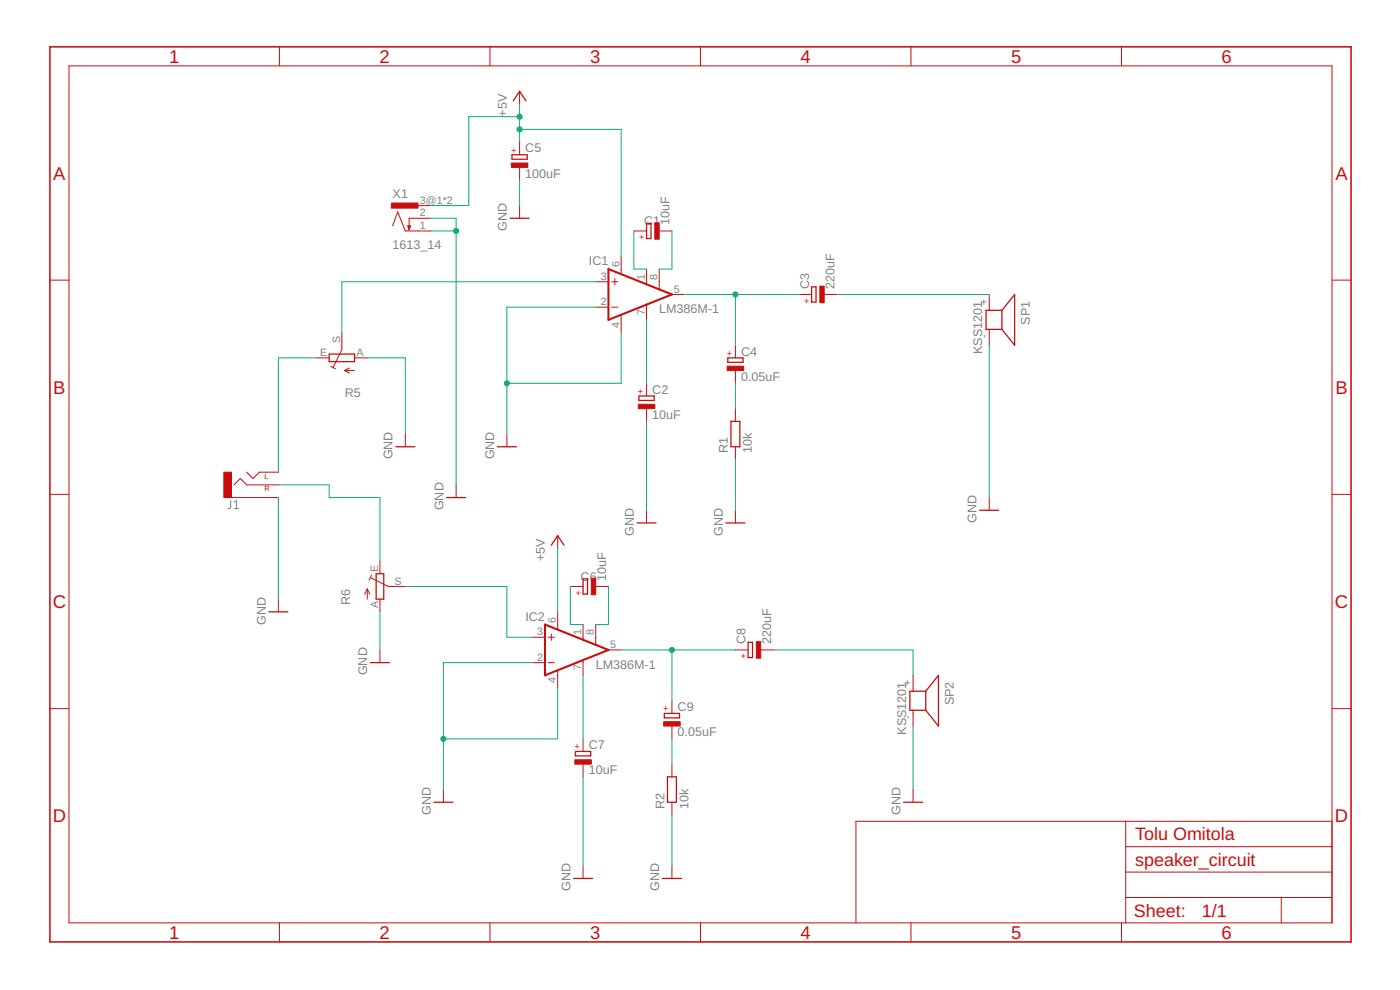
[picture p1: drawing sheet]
<svg xmlns="http://www.w3.org/2000/svg" width="420mm" height="297mm" viewBox="0 0 420 297" stroke-linecap="round" stroke-linejoin="round" font-family="sans-serif">
<path d="M69.2 150.2v2l-.2 .3-.6 .1M70.3 152.6h1.3M70.3 150.7l.7-.5v2.4" fill="none" stroke="#808080" stroke-width=".3"/>
<g fill="none" stroke="#c90d0c" stroke-width=".3">
<path d="M20.7 19.8h379.1v257.1h-379.1zM83.9 14.1v5.7M147 14.1v5.7M210.2 14.1v5.7M273.4 14.1v5.7M336.6 14.1v5.7M155.9 27.4v3.8M155.9 42.6v3.8M155.9 50.2v3.9M117.8 67.8l1.6-4.2 2.2 5.7h7.7M125.5 61.7h3.8M129.3 65.5h-6.5v3.4"/>
<path d="M155.9 61.7v3.8M186.4 76.9v5.2M190.2 69.3h3.8M197.8 69.3h3.9M15 84.1h5.7M102.6 99.8v5.1l-2.6 5.3M178.8 84.5h3.8M178.8 92.2h3.8M183.6 84.5h1.9M183.6 92.2h1.9M184.5 83.6v1.9M186.4 94.6v5.2"/>
<path d="M194 80.7v4.6M194 91.4v4.6M197.8 80.7v6.1M201.7 88.3h3.8M239.8 88.3h3.8M247.4 88.3h3.8M296.9 88.3v4.8M296.9 98.8v4.8M399.8 84.1h5.7M95 107.4h3.8M99.3 109.9l1.4 .7M103.4 111.2h3"/>
<path d="M103.4 111.2l1.5 .8M104.9 110.4l-1.5 .8M106.4 107.4h3.8M194 115v3.8M220.7 103.6v3.8M220.7 111.2v3.8M121.6 130.2v3.8M152.1 130.2v3.8M194 122.6v3.8M220.7 122.6v3.8M220.7 134v3.9M15 148.3h5.7"/>
<path d="M68.3 149.3h15.2M70.2 145.5l1.9-1.9 1.9 1.9h9.5M74 141.7l1.9 1.9 1.9-1.9h5.7M136.9 145.5v3.8M194 153.1v3.8M220.7 153.1v3.8M296.9 149.3v3.8M399.8 148.3h5.7M83.5 179.8v3.8M110.2 176.7v3.1M110.2 176.7l-.7 1.5M110.2 176.7l.8 1.5"/>
<path d="M111.2 173.3l5.3 2.7h5.1M111.5 172.6l-.7 1.4M114 168.3v3.8M114 179.8v3.8M167.4 160.7v3.8M171.2 176h3.8M178.8 176h3.8M114 195v3.8M159.7 191.2h3.9M159.7 198.8h3.9M164.5 191.2h1.9M164.5 198.8h1.9"/>
<path d="M165.5 190.2v2M167.4 183.6v5.2M175 187.4v4.6M175 198.1v4.5M178.8 187.4v6.1M182.6 195h3.8M220.7 195h3.8M228.3 195h3.8M15 212.6h5.7M167.4 201.2v5.2M201.7 210.2v3.9M201.7 217.9v3.8"/>
<path d="M274 202.6v4.8M274 213.1v4.8M399.8 212.6h5.7M133.1 236.9v3.8M175 221.7v3.8M175 229.3v3.8M201.7 229.3v3.8M274 236.9v3.8M175 259.8v3.8M201.7 240.7v3.8M201.7 259.8v3.8M337.8 246.4v30.5"/>
<path d="M337.8 254h62M399.8 246.4h-142.9v30.5M83.9 276.9v5.7M147 276.9v5.7M210.2 276.9v5.7M273.4 276.9v5.7M336.6 276.9v5.7M337.8 269.3h62M337.8 261.7h62M384.5 269.3v7.6"/>
</g>
<g fill="none" stroke="#c90d0c" stroke-width=".38">
<path d="M154 30.2l1.9-2.8 1.9 2.8M153.6 46.4h4.6v1.4h-4.6zM122.4 67.8h.8l-.4 1.1zM153.1 65.5h5.7M194 67h1.4v4.6h-1.4zM243.6 86.1h1.3v4.5h-1.3zM300.7 93.1h-4.8v5.7h4.8M300.7 93.1v5.7M300.7 93.1l3.8-4.8v15.3l-3.8-4.8M98.8 106.2h7.6v2.3h-7.6zM191.7 118.8h4.6v1.3h-4.6zM218.4 107.4h4.6v1.3h-4.6z"/>
<path d="M118.8 134h5.7M149.3 134h5.7M219.4 126.4h2.6v7.6h-2.6zM134 149.3h5.7M191.2 156.9h5.7M217.8 156.9h5.8M294 153.1h5.7M112.9 172.1h2.3v7.7h-2.3zM165.5 163.6l1.9-2.9 1.9 2.9M175 173.7h1.3v4.5h-1.3zM80.7 183.6h5.7M111.2 198.8h5.7"/>
<path d="M224.5 192.7h1.3v4.6h-1.3zM199.4 214.1h4.5v1.3h-4.5zM277.8 207.4h-4.7v5.7h4.7M277.8 207.4v5.7M277.8 207.4l3.8-4.8v15.3l-3.8-4.8M172.7 225.5h4.6v1.3h-4.6zM200.3 233.1h2.7v7.6h-2.7zM130.2 240.7h5.7M271.2 240.7h5.7M172.1 263.6h5.7M198.8 263.6h5.7"/>
</g>
<g fill="#c90d0c" stroke="#c90d0c" stroke-width=".3">
<path d="M117.5 60.9h8v1.5h-8z"/>
<path d="M196.5 66.8h1.3v5h-1.3z"/>
<path d="M191.6 121.3h4.9v1.3h-4.9z"/>
<path d="M246 85.9h1.4v4.9h-1.4z"/>
<path d="M218.2 109.9h5v1.3h-5z"/>
<path d="M153.5 48.9h4.9v1.3h-4.9z"/>
<path d="M177.5 173.5h1.3v4.9h-1.3z"/>
<path d="M172.5 228h5v1.3h-5z"/>
<path d="M227 192.5h1.3v5h-1.3z"/>
<path d="M199.2 216.5h4.9v1.3h-4.9z"/>
<path d="M67.2 141.7h2.3v7.6h-2.3z"/>
</g>
<path d="M182.6 80.7l19.1 7.6-19.1 7.7zM163.6 187.4l19 7.6-19 7.6z" fill="none" stroke="#c90d0c" stroke-width=".61"/>
<path d="M15 14.1h390.5v268.5h-390.5z" fill="none" stroke="#c90d0c" stroke-width=".47"/>
<g fill="none" stroke="#0dab76" stroke-width=".3">
<path d="M155.9 31.2v11.4M155.9 38.8h30.5v38.1M155.9 35h-15.2v26.7h-11.4M155.9 54.1v7.6M129.3 69.3h7.6M129.3 65.5h7.6v80M190.2 69.3v11.4h3.8M201.7 69.3v11.4h-3.9M178.8 92.2h-26.7v38M178.8 84.5h-76.2v15.3M186.4 99.8v15.2h-34.3M194 96v19"/>
<path d="M205.5 88.3h34.3M220.7 88.3v15.3M251.2 88.3h45.7M95 107.4h-11.5v34.3M110.2 107.4h11.4v22.8M220.7 115v7.6M296.9 103.6v45.7M194 126.4v26.7M220.7 137.9v15.2M83.5 149.3v30.5M83.5 145.5h15.3v3.8h15.2v19M121.6 176h30.5v15.2h7.6"/>
<path d="M167.4 164.5v19.1M171.2 176v11.4h3.8M182.6 176v11.4h-3.8M114 183.6v11.4M159.7 198.8h-26.6v38.1M186.4 195h34.3M201.7 195v15.2M232.1 195h41.9v7.6M167.4 206.4v15.3h-34.3M175 202.6v19.1M274 217.9v19M175 233.1v26.7"/>
<path d="M201.7 221.7v7.6M201.7 244.5v15.3"/>
</g>
<g fill="#0dab76" stroke="#0dab76" stroke-width=".3">
<circle cx="220.7" cy="88.3" r=".76"/>
<circle cx="136.9" cy="69.3" r=".76"/>
<circle cx="152.1" cy="115" r=".76"/>
<circle cx="133.1" cy="221.7" r=".76"/>
<circle cx="201.7" cy="195" r=".76"/>
<circle cx="155.9" cy="35" r=".76"/>
<circle cx="155.9" cy="38.8" r=".76"/>
</g>
<g font-size="5.5" fill="#c90d0c">
<text x="50.8" y="18.9">1</text>
<text x="113.9" y="18.9">2</text>
<text x="177.1" y="18.9">3</text>
<text x="240.3" y="18.9">4</text>
<text x="303.5" y="18.9">5</text>
<text x="366.6" y="18.9">6</text>
<text x="16" y="53.9">A</text>
<text x="400.8" y="53.9">A</text>
<text x="16" y="118.1">B</text>
<text x="400.8" y="118.1">B</text>
<text x="15.9" y="182.4">C</text>
<text x="400.6" y="182.4">C</text>
<text x="15.9" y="246.7">D</text>
<text x="400.6" y="246.7">D</text>
<text x="50.8" y="281.7">1</text>
<text x="113.9" y="281.7">2</text>
<text x="177.1" y="281.7">3</text>
<text x="240.3" y="281.7">4</text>
<text x="303.5" y="281.7">5</text>
<text x="366.6" y="281.7">6</text>
</g>
<g font-size="5.4" fill="#c90d0c">
<text x="340.7" y="252.1">Tolu Omitola</text>
<text x="340.7" y="259.8">speaker_circuit</text>
<text x="340.3" y="275.2">Sheet:</text>
<text x="360.7" y="275">1/1</text>
</g>
<g font-size="3.8" fill="#808080">
<text x="152.1" y="35" transform="rotate(-90 152.1 35)">+5V</text>
<text x="157.7" y="45.7">C5</text>
<text x="157.7" y="53.3">100uF</text>
<text x="117.8" y="59.4">X1</text>
<text x="152.1" y="69.3" transform="rotate(-90 152.1 69.3)">GND</text>
<text x="193.3" y="67.6">C</text>
<text x="196" y="67.6">1</text>
<text x="200.9" y="67.6" transform="rotate(-90 200.9 67.6)">10uF</text>
<text x="117.8" y="74.6">1613_14</text>
<text x="176.7" y="79.6">IC1</text>
<text x="242.8" y="86.6" transform="rotate(-90 242.8 86.6)">C3</text>
<text x="250.5" y="86.6" transform="rotate(-90 250.5 86.6)">220uF</text>
<text x="197.8" y="94.1">LM386M-1</text>
<text x="309.1" y="97.4" transform="rotate(-90 309.1 97.4)">SP1</text>
<text x="222.4" y="106.7">C4</text>
<text x="294.8" y="106.2" transform="rotate(-90 294.8 106.2)">KSS1201</text>
<text x="103.5" y="119">R5</text>
<text x="195.7" y="118.1">C2</text>
<text x="222.4" y="114.3">0.05uF</text>
<text x="195.7" y="125.7">10uF</text>
<text x="117.8" y="137.9" transform="rotate(-90 117.8 137.9)">GND</text>
<text x="148.3" y="137.9" transform="rotate(-90 148.3 137.9)">GND</text>
<text x="218.5" y="136" transform="rotate(-90 218.5 136)">R1</text>
<text x="225.7" y="136" transform="rotate(-90 225.7 136)">10k</text>
<text x="133.1" y="153.1" transform="rotate(-90 133.1 153.1)">GND</text>
<text x="190.2" y="160.7" transform="rotate(-90 190.2 160.7)">GND</text>
<text x="216.9" y="160.7" transform="rotate(-90 216.9 160.7)">GND</text>
<text x="293.1" y="156.9" transform="rotate(-90 293.1 156.9)">GND</text>
<text x="163.6" y="168.3" transform="rotate(-90 163.6 168.3)">+5V</text>
<text x="174.3" y="174.2">C</text>
<text x="177" y="174.2">6</text>
<text x="181.9" y="174.2" transform="rotate(-90 181.9 174.2)">10uF</text>
<text x="105.1" y="181.7" transform="rotate(-90 105.1 181.7)">R6</text>
<text x="79.7" y="187.4" transform="rotate(-90 79.7 187.4)">GND</text>
<text x="157.7" y="186.2">IC2</text>
<text x="223.8" y="193.3" transform="rotate(-90 223.8 193.3)">C8</text>
<text x="231.4" y="193.3" transform="rotate(-90 231.4 193.3)">220uF</text>
<text x="110.2" y="202.6" transform="rotate(-90 110.2 202.6)">GND</text>
<text x="178.8" y="200.7">LM386M-1</text>
<text x="203.4" y="213.3">C9</text>
<text x="286.2" y="211.7" transform="rotate(-90 286.2 211.7)">SP2</text>
<text x="203.4" y="220.9">0.05uF</text>
<text x="271.9" y="220.5" transform="rotate(-90 271.9 220.5)">KSS1201</text>
<text x="176.7" y="224.8">C7</text>
<text x="176.7" y="232.4">10uF</text>
<text x="129.3" y="244.5" transform="rotate(-90 129.3 244.5)">GND</text>
<text x="199.4" y="242.6" transform="rotate(-90 199.4 242.6)">R2</text>
<text x="206.6" y="242.6" transform="rotate(-90 206.6 242.6)">10k</text>
<text x="270.2" y="244.5" transform="rotate(-90 270.2 244.5)">GND</text>
<text x="171.2" y="267.4" transform="rotate(-90 171.2 267.4)">GND</text>
<text x="197.8" y="267.4" transform="rotate(-90 197.8 267.4)">GND</text>
</g>
<g font-size="3.2" fill="#808080">
<text x="126" y="61.1">3@1*2</text>
<text x="126" y="65">2</text>
<text x="126" y="68.8">1</text>
<text x="180.3" y="84">3</text>
<text x="185.9" y="80.2" transform="rotate(-90 185.9 80.2)">6</text>
<text x="193.5" y="84" transform="rotate(-90 193.5 84)">1</text>
<text x="197.3" y="84" transform="rotate(-90 197.3 84)">8</text>
<text x="202.2" y="87.8">5</text>
<text x="180.3" y="91.6">2</text>
<text x="193.5" y="94.5" transform="rotate(-90 193.5 94.5)">7</text>
<text x="296.4" y="91.6" transform="rotate(-90 296.4 91.6)">+</text>
<text x="185.9" y="98.3" transform="rotate(-90 185.9 98.3)">4</text>
<text x="296.4" y="101.4" transform="rotate(-90 296.4 101.4)">-</text>
<text x="96.1" y="106.9">E</text>
<text x="102.1" y="103" transform="rotate(-90 102.1 103)">S</text>
<text x="106.9" y="106.9">A</text>
<text x="113.5" y="171.6" transform="rotate(-90 113.5 171.6)">E</text>
<text x="118.4" y="175.4">S</text>
<text x="113.5" y="182.4" transform="rotate(-90 113.5 182.4)">A</text>
<text x="161.2" y="190.7">3</text>
<text x="166.8" y="186.9" transform="rotate(-90 166.8 186.9)">6</text>
<text x="174.5" y="190.7" transform="rotate(-90 174.5 190.7)">1</text>
<text x="178.3" y="190.7" transform="rotate(-90 178.3 190.7)">8</text>
<text x="183.1" y="194.5">5</text>
<text x="161.2" y="198.3">2</text>
<text x="174.5" y="201.1" transform="rotate(-90 174.5 201.1)">7</text>
<text x="166.8" y="205" transform="rotate(-90 166.8 205)">4</text>
<text x="273.5" y="205.9" transform="rotate(-90 273.5 205.9)">+</text>
<text x="273.5" y="215.7" transform="rotate(-90 273.5 215.7)">-</text>
</g>
<g font-size="2.7" fill="#c90d0c">
<text x="155.1" y="45.8" transform="rotate(-90 155.1 45.8)">+</text>
<text x="191.9" y="72.1">+</text>
<text x="241.4" y="91.1">+</text>
<text x="219.8" y="106.8" transform="rotate(-90 219.8 106.8)">+</text>
<text x="193.2" y="118.2" transform="rotate(-90 193.2 118.2)">+</text>
<text x="172.8" y="178.7">+</text>
<text x="222.3" y="197.8">+</text>
<text x="200.8" y="213.4" transform="rotate(-90 200.8 213.4)">+</text>
<text x="174.1" y="224.9" transform="rotate(-90 174.1 224.9)">+</text>
</g>
<g font-size="2.1" fill="#c90d0c">
<text x="79.4" y="143.6">L</text>
<text x="79.4" y="147.4">R</text>
</g>
</svg>
